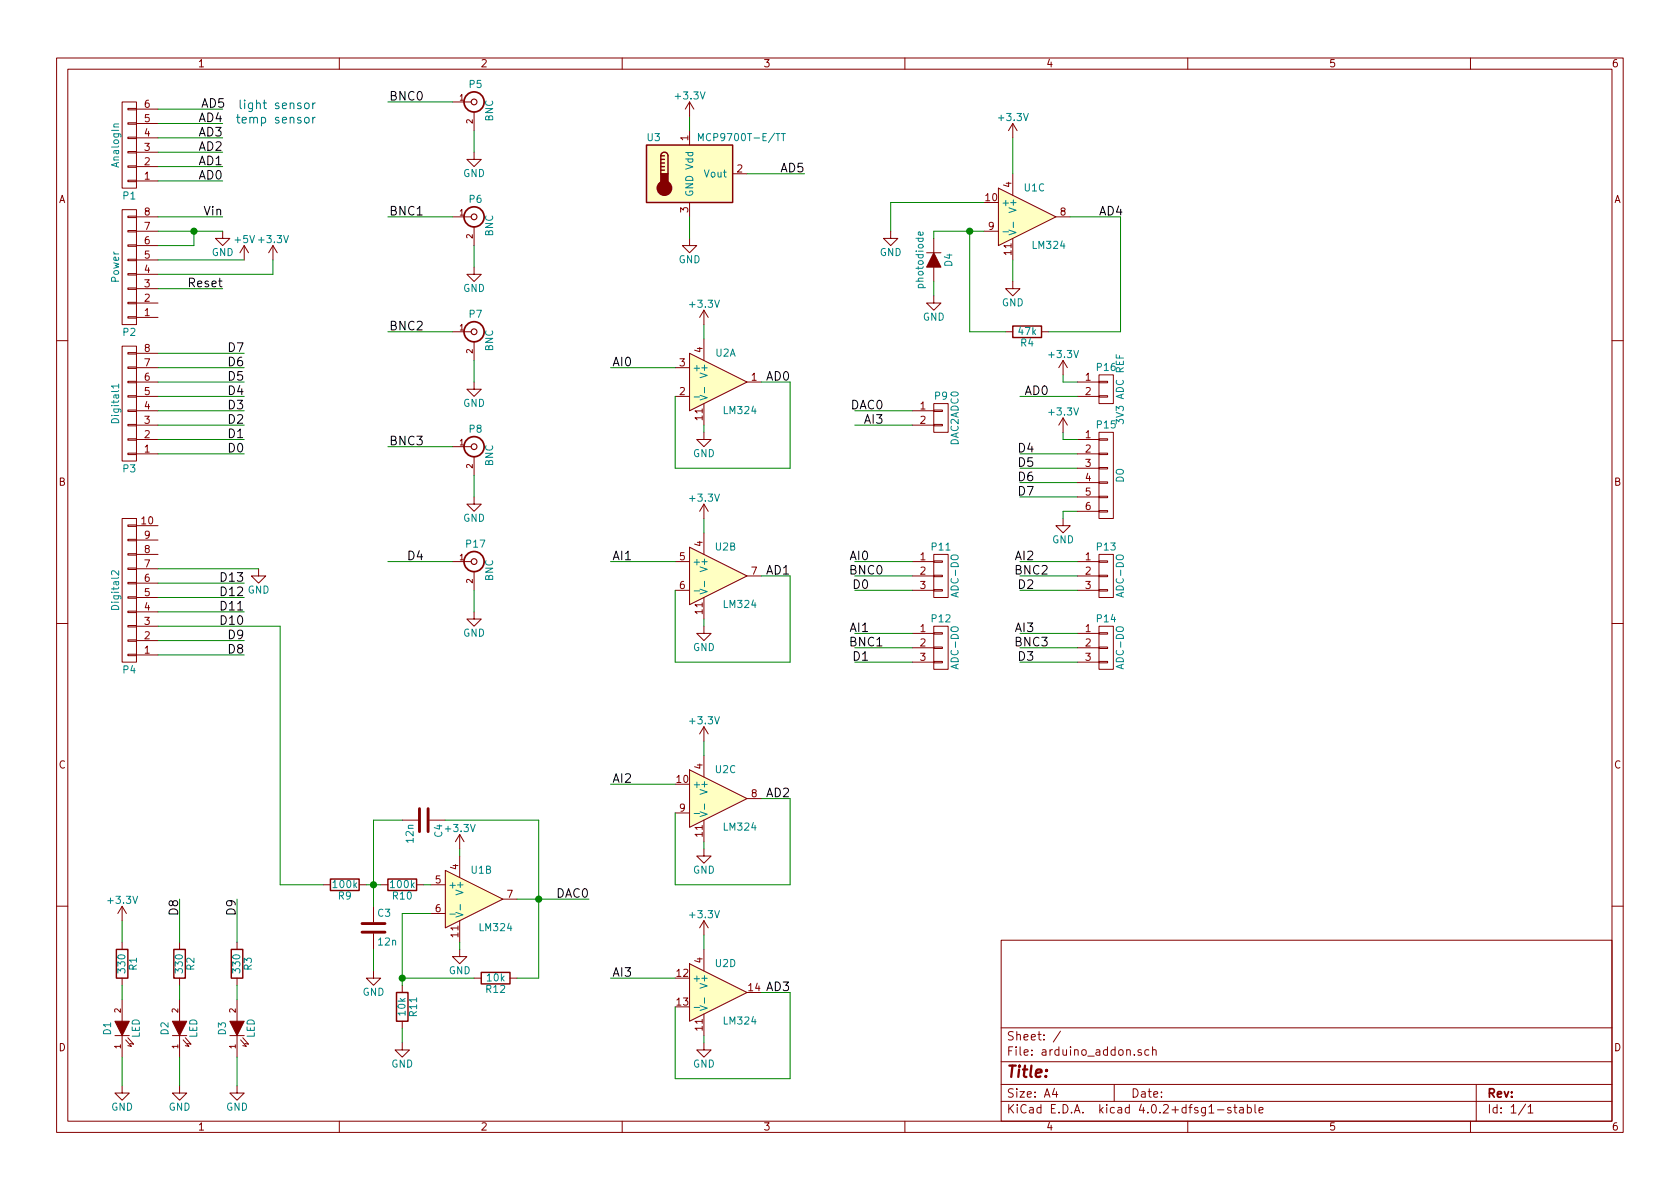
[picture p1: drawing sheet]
EESchema Schematic File Version 2
LIBS:power
LIBS:device
LIBS:transistors
LIBS:conn
LIBS:linear
LIBS:regul
LIBS:74xx
LIBS:cmos4000
LIBS:adc-dac
LIBS:memory
LIBS:xilinx
LIBS:microcontrollers
LIBS:dsp
LIBS:microchip
LIBS:analog_switches
LIBS:motorola
LIBS:texas
LIBS:intel
LIBS:audio
LIBS:interface
LIBS:digital-audio
LIBS:philips
LIBS:display
LIBS:cypress
LIBS:siliconi
LIBS:opto
LIBS:atmel
LIBS:contrib
LIBS:valves
LIBS:sensors
LIBS:arduino_addon-cache
EELAYER 25 0
EELAYER END
$Descr A4 11693 8268
encoding utf-8
Sheet 1 1
Title ""
Date ""
Rev ""
Comp ""
Comment1 ""
Comment2 ""
Comment3 ""
Comment4 ""
$EndDescr
$Comp
L CONN_01X08 P3
U 1 1
P 900 2800
F 0 "P3" H 900 3250 50  0000 C CNN
F 1 "Digital1" V 1000 2800 50  0000 C CNN
F 2 "Pin_Headers:Pin_Header_Straight_1x08" H 900 2800 50  0001 C CNN
F 3 "" H 900 2800 50  0000 C CNN
	1    900  2800
	-1   0    0    1   
$EndComp
$Comp
L CONN_01X10 P4
U 1 1
P 900 4100
F 0 "P4" H 900 4650 50  0000 C CNN
F 1 "Digital2" V 1000 4100 50  0000 C CNN
F 2 "Pin_Headers:Pin_Header_Straight_1x10" H 900 4100 50  0001 C CNN
F 3 "" H 900 4100 50  0000 C CNN
	1    900  4100
	-1   0    0    1   
$EndComp
$Comp
L CONN_01X06 P1
U 1 1
P 900 1000
F 0 "P1" H 900 1350 50  0000 C CNN
F 1 "AnalogIn" V 1000 1000 50  0000 C CNN
F 2 "Pin_Headers:Pin_Header_Straight_1x06" H 900 1000 50  0001 C CNN
F 3 "" H 900 1000 50  0000 C CNN
	1    900  1000
	-1   0    0    1   
$EndComp
$Comp
L CONN_01X08 P2
U 1 1
P 900 1850
F 0 "P2" H 900 2300 50  0000 C CNN
F 1 "Power" V 1000 1850 50  0000 C CNN
F 2 "Pin_Headers:Pin_Header_Straight_1x08" H 900 1850 50  0001 C CNN
F 3 "" H 900 1850 50  0000 C CNN
	1    900  1850
	-1   0    0    1   
$EndComp
Text Label 1400 750  0    60   ~ 0
AD5
Text Label 1550 850  2    60   ~ 0
AD4
Text Label 1550 950  2    60   ~ 0
AD3
Text Label 1550 1050 2    60   ~ 0
AD2
Text Label 1550 1150 2    60   ~ 0
AD1
Text Label 1550 1250 2    60   ~ 0
AD0
$Comp
L GND #PWR4
U 1 1
P 1550 1600
F 0 "#PWR4" H 1550 1350 50  0001 C CNN
F 1 "GND" H 1550 1450 50  0000 C CNN
F 2 "" H 1550 1600 50  0000 C CNN
F 3 "" H 1550 1600 50  0000 C CNN
	1    1550 1600
	1    0    0    -1  
$EndComp
Text Label 1550 1500 2    60   ~ 0
Vin
$Comp
L +5V #PWR6
U 1 1
P 1700 1800
F 0 "#PWR6" H 1700 1650 50  0001 C CNN
F 1 "+5V" H 1700 1940 50  0000 C CNN
F 2 "" H 1700 1800 50  0000 C CNN
F 3 "" H 1700 1800 50  0000 C CNN
	1    1700 1800
	1    0    0    -1  
$EndComp
$Comp
L +3.3V #PWR8
U 1 1
P 1900 1800
F 0 "#PWR8" H 1900 1650 50  0001 C CNN
F 1 "+3.3V" H 1900 1940 50  0000 C CNN
F 2 "" H 1900 1800 50  0000 C CNN
F 3 "" H 1900 1800 50  0000 C CNN
	1    1900 1800
	1    0    0    -1  
$EndComp
Text Label 1550 2000 2    60   ~ 0
Reset
Text Label 1700 4550 2    60   ~ 0
D8
Text Label 1700 4450 2    60   ~ 0
D9
Text Label 1700 4350 2    60   ~ 0
D10
Text Label 1700 4250 2    60   ~ 0
D11
Text Label 1700 3150 2    60   ~ 0
D0
Text Label 1700 3050 2    60   ~ 0
D1
Text Label 1700 2950 2    60   ~ 0
D2
Text Label 1700 2850 2    60   ~ 0
D3
Text Label 1700 2750 2    60   ~ 0
D4
Text Label 1700 2650 2    60   ~ 0
D5
Text Label 1700 2550 2    60   ~ 0
D6
Text Label 1700 2450 2    60   ~ 0
D7
Text Label 1700 4150 2    60   ~ 0
D12
Text Label 1700 4050 2    60   ~ 0
D13
$Comp
L GND #PWR7
U 1 1
P 1800 3950
F 0 "#PWR7" H 1800 3700 50  0001 C CNN
F 1 "GND" H 1800 3800 50  0000 C CNN
F 2 "" H 1800 3950 50  0000 C CNN
F 3 "" H 1800 3950 50  0000 C CNN
	1    1800 3950
	1    0    0    -1  
$EndComp
$Comp
L BNC P5
U 1 1
P 3300 700
F 0 "P5" H 3310 820 50  0000 C CNN
F 1 "BNC" V 3410 640 50  0000 C CNN
F 2 "rzfp:bnc" H 3300 700 50  0001 C CNN
F 3 "" H 3300 700 50  0000 C CNN
F 4 "300-61-816" H 3300 700 60  0001 C CNN "Part Number"
	1    3300 700 
	1    0    0    -1  
$EndComp
$Comp
L GND #PWR13
U 1 1
P 3300 1050
F 0 "#PWR13" H 3300 800 50  0001 C CNN
F 1 "GND" H 3300 900 50  0000 C CNN
F 2 "" H 3300 1050 50  0000 C CNN
F 3 "" H 3300 1050 50  0000 C CNN
	1    3300 1050
	1    0    0    -1  
$EndComp
$Comp
L BNC P7
U 1 1
P 3300 2300
F 0 "P7" H 3310 2420 50  0000 C CNN
F 1 "BNC" V 3410 2240 50  0000 C CNN
F 2 "rzfp:bnc" H 3300 2300 50  0001 C CNN
F 3 "" H 3300 2300 50  0000 C CNN
F 4 "300-61-816" H 3300 2300 60  0001 C CNN "Part Number"
	1    3300 2300
	1    0    0    -1  
$EndComp
$Comp
L GND #PWR15
U 1 1
P 3300 2650
F 0 "#PWR15" H 3300 2400 50  0001 C CNN
F 1 "GND" H 3300 2500 50  0000 C CNN
F 2 "" H 3300 2650 50  0000 C CNN
F 3 "" H 3300 2650 50  0000 C CNN
	1    3300 2650
	1    0    0    -1  
$EndComp
$Comp
L BNC P6
U 1 1
P 3300 1500
F 0 "P6" H 3310 1620 50  0000 C CNN
F 1 "BNC" V 3410 1440 50  0000 C CNN
F 2 "rzfp:bnc" H 3300 1500 50  0001 C CNN
F 3 "" H 3300 1500 50  0000 C CNN
F 4 "300-61-816" H 3300 1500 60  0001 C CNN "Part Number"
	1    3300 1500
	1    0    0    -1  
$EndComp
$Comp
L GND #PWR14
U 1 1
P 3300 1850
F 0 "#PWR14" H 3300 1600 50  0001 C CNN
F 1 "GND" H 3300 1700 50  0000 C CNN
F 2 "" H 3300 1850 50  0000 C CNN
F 3 "" H 3300 1850 50  0000 C CNN
	1    3300 1850
	1    0    0    -1  
$EndComp
$Comp
L BNC P8
U 1 1
P 3300 3100
F 0 "P8" H 3310 3220 50  0000 C CNN
F 1 "BNC" V 3410 3040 50  0000 C CNN
F 2 "rzfp:bnc" H 3300 3100 50  0001 C CNN
F 3 "" H 3300 3100 50  0000 C CNN
F 4 "300-61-816" H 3300 3100 60  0001 C CNN "Part Number"
	1    3300 3100
	1    0    0    -1  
$EndComp
$Comp
L GND #PWR16
U 1 1
P 3300 3450
F 0 "#PWR16" H 3300 3200 50  0001 C CNN
F 1 "GND" H 3300 3300 50  0000 C CNN
F 2 "" H 3300 3450 50  0000 C CNN
F 3 "" H 3300 3450 50  0000 C CNN
	1    3300 3450
	1    0    0    -1  
$EndComp
Text Label 2950 700  2    60   ~ 0
BNC0
Text Label 2950 1500 2    60   ~ 0
BNC1
Text Label 2950 2300 2    60   ~ 0
BNC2
Text Label 2950 3100 2    60   ~ 0
BNC3
$Comp
L LED D1
U 1 1
P 850 7150
F 0 "D1" H 850 7250 50  0000 C CNN
F 1 "LED" H 850 7050 50  0000 C CNN
F 2 "LEDs:LED-3MM" H 850 7150 50  0001 C CNN
F 3 "" H 850 7150 50  0000 C CNN
F 4 "175-01-529" H 850 7150 60  0001 C CNN "Part Number"
	1    850  7150
	0    -1   -1   0   
$EndComp
$Comp
L R R1
U 1 1
P 850 6700
F 0 "R1" V 930 6700 50  0000 C CNN
F 1 "330" V 850 6700 50  0000 C CNN
F 2 "Resistors_SMD:R_2512_HandSoldering" V 780 6700 50  0001 C CNN
F 3 "" H 850 6700 50  0000 C CNN
F 4 "160-20-762" V 850 6700 60  0001 C CNN "Part Number"
	1    850  6700
	1    0    0    -1  
$EndComp
$Comp
L GND #PWR2
U 1 1
P 850 7550
F 0 "#PWR2" H 850 7300 50  0001 C CNN
F 1 "GND" H 850 7400 50  0000 C CNN
F 2 "" H 850 7550 50  0000 C CNN
F 3 "" H 850 7550 50  0000 C CNN
	1    850  7550
	1    0    0    -1  
$EndComp
$Comp
L MCP9700T-E/TT U3
U 1 1
P 4800 1200
F 0 "U3" H 4550 1450 50  0000 C CNN
F 1 "MCP9700T-E/TT" H 4850 1450 50  0000 L CNN
F 2 "TO_SOT_Packages_THT:TO-92_Inline_Narrow_Oval" H 4900 950 50  0001 L CNN
F 3 "" H 4650 1450 50  0000 C CNN
	1    4800 1200
	1    0    0    -1  
$EndComp
$Comp
L GND #PWR19
U 1 1
P 4800 1650
F 0 "#PWR19" H 4800 1400 50  0001 C CNN
F 1 "GND" H 4800 1500 50  0000 C CNN
F 2 "" H 4800 1650 50  0000 C CNN
F 3 "" H 4800 1650 50  0000 C CNN
	1    4800 1650
	1    0    0    -1  
$EndComp
Text Label 5600 1200 2    60   ~ 0
AD5
Text Notes 2200 750  2    60   ~ 0
light sensor
$Comp
L LM324 U1
U 3 1
P 7150 1500
F 0 "U1" H 7200 1700 50  0000 C CNN
F 1 "LM324" H 7300 1300 50  0000 C CNN
F 2 "Housings_DIP:DIP-14_W7.62mm_LongPads" H 7100 1600 50  0001 C CNN
F 3 "" H 7200 1700 50  0000 C CNN
F 4 "173-27-518" H 7150 1500 60  0001 C CNN "Part Number"
	3    7150 1500
	1    0    0    -1  
$EndComp
$Comp
L LED D2
U 1 1
P 1250 7150
F 0 "D2" H 1250 7250 50  0000 C CNN
F 1 "LED" H 1250 7050 50  0000 C CNN
F 2 "LEDs:LED-3MM" H 1250 7150 50  0001 C CNN
F 3 "" H 1250 7150 50  0000 C CNN
F 4 "175-01-529" H 1250 7150 60  0001 C CNN "Part Number"
	1    1250 7150
	0    -1   -1   0   
$EndComp
$Comp
L R R2
U 1 1
P 1250 6700
F 0 "R2" V 1330 6700 50  0000 C CNN
F 1 "330" V 1250 6700 50  0000 C CNN
F 2 "Resistors_SMD:R_2512_HandSoldering" V 1180 6700 50  0001 C CNN
F 3 "" H 1250 6700 50  0000 C CNN
F 4 "160-20-762" V 1250 6700 60  0001 C CNN "Part Number"
	1    1250 6700
	1    0    0    -1  
$EndComp
$Comp
L GND #PWR3
U 1 1
P 1250 7550
F 0 "#PWR3" H 1250 7300 50  0001 C CNN
F 1 "GND" H 1250 7400 50  0000 C CNN
F 2 "" H 1250 7550 50  0000 C CNN
F 3 "" H 1250 7550 50  0000 C CNN
	1    1250 7550
	1    0    0    -1  
$EndComp
Text Label 1250 6250 3    60   ~ 0
D8
$Comp
L LED D3
U 1 1
P 1650 7150
F 0 "D3" H 1650 7250 50  0000 C CNN
F 1 "LED" H 1650 7050 50  0000 C CNN
F 2 "LEDs:LED-3MM" H 1650 7150 50  0001 C CNN
F 3 "" H 1650 7150 50  0000 C CNN
F 4 "175-01-529" H 1650 7150 60  0001 C CNN "Part Number"
	1    1650 7150
	0    -1   -1   0   
$EndComp
$Comp
L R R3
U 1 1
P 1650 6700
F 0 "R3" V 1730 6700 50  0000 C CNN
F 1 "330" V 1650 6700 50  0000 C CNN
F 2 "Resistors_SMD:R_2512_HandSoldering" V 1580 6700 50  0001 C CNN
F 3 "" H 1650 6700 50  0000 C CNN
F 4 "160-20-762" V 1650 6700 60  0001 C CNN "Part Number"
	1    1650 6700
	1    0    0    -1  
$EndComp
$Comp
L GND #PWR5
U 1 1
P 1650 7550
F 0 "#PWR5" H 1650 7300 50  0001 C CNN
F 1 "GND" H 1650 7400 50  0000 C CNN
F 2 "" H 1650 7550 50  0000 C CNN
F 3 "" H 1650 7550 50  0000 C CNN
	1    1650 7550
	1    0    0    -1  
$EndComp
Text Label 1650 6250 3    60   ~ 0
D9
$Comp
L LM324 U2
U 1 1
P 5000 2650
F 0 "U2" H 5050 2850 50  0000 C CNN
F 1 "LM324" H 5150 2450 50  0000 C CNN
F 2 "Housings_DIP:DIP-14_W7.62mm_LongPads" H 4950 2750 50  0001 C CNN
F 3 "" H 5050 2850 50  0000 C CNN
F 4 "173-27-518" H 5000 2650 60  0001 C CNN "Part Number"
	1    5000 2650
	1    0    0    -1  
$EndComp
$Comp
L GND #PWR21
U 1 1
P 4900 3000
F 0 "#PWR21" H 4900 2750 50  0001 C CNN
F 1 "GND" H 4900 2850 50  0000 C CNN
F 2 "" H 4900 3000 50  0000 C CNN
F 3 "" H 4900 3000 50  0000 C CNN
	1    4900 3000
	1    0    0    -1  
$EndComp
Wire Wire Line
	1100 750  1550 750 
Wire Wire Line
	1100 850  1550 850 
Wire Wire Line
	1100 950  1550 950 
Wire Wire Line
	1100 1050 1550 1050
Wire Wire Line
	1100 1150 1550 1150
Wire Wire Line
	1100 1250 1550 1250
Wire Wire Line
	1100 1500 1550 1500
Wire Wire Line
	1100 1600 1550 1600
Wire Wire Line
	1350 1600 1350 1700
Wire Wire Line
	1350 1700 1100 1700
Connection ~ 1350 1600
Wire Wire Line
	1100 1800 1700 1800
Wire Wire Line
	1100 1900 1900 1900
Wire Wire Line
	1900 1900 1900 1800
Wire Wire Line
	1100 2000 1550 2000
Wire Wire Line
	1100 4550 1700 4550
Wire Wire Line
	1100 4450 1700 4450
Wire Wire Line
	1100 3150 1700 3150
Wire Wire Line
	1100 3050 1700 3050
Wire Wire Line
	1100 2950 1700 2950
Wire Wire Line
	1100 2850 1700 2850
Wire Wire Line
	1100 2750 1700 2750
Wire Wire Line
	1100 2650 1700 2650
Wire Wire Line
	1100 2550 1700 2550
Wire Wire Line
	1100 2450 1700 2450
Wire Wire Line
	1100 4150 1700 4150
Wire Wire Line
	1100 4050 1700 4050
Wire Wire Line
	1100 3950 1800 3950
Wire Wire Line
	3300 900  3300 1050
Wire Wire Line
	3300 2500 3300 2650
Wire Wire Line
	3300 1700 3300 1850
Wire Wire Line
	3300 3300 3300 3450
Wire Wire Line
	3150 700  2700 700 
Wire Wire Line
	3150 1500 2700 1500
Wire Wire Line
	3150 2300 2700 2300
Wire Wire Line
	3150 3100 2700 3100
Wire Wire Line
	850  6400 850  6550
Wire Wire Line
	850  6850 850  6950
Wire Wire Line
	850  7350 850  7550
Wire Wire Line
	4800 900  4800 800 
Wire Wire Line
	4800 1500 4800 1650
Wire Wire Line
	5200 1200 5600 1200
Wire Wire Line
	1250 6250 1250 6550
Wire Wire Line
	1250 6850 1250 6950
Wire Wire Line
	1250 7350 1250 7550
Wire Wire Line
	1650 6250 1650 6550
Wire Wire Line
	1650 6850 1650 6950
Wire Wire Line
	1650 7350 1650 7550
Wire Wire Line
	4700 2750 4700 3250
Wire Wire Line
	4900 2950 4900 3000
Wire Wire Line
	4900 2350 4900 2250
Wire Wire Line
	5300 2650 5500 2650
Wire Wire Line
	5500 2650 5500 3250
Wire Wire Line
	5500 3250 4700 3250
Text Label 5500 2650 2    60   ~ 0
AD0
$Comp
L LM324 U2
U 2 1
P 5000 4000
F 0 "U2" H 5050 4200 50  0000 C CNN
F 1 "LM324" H 5150 3800 50  0000 C CNN
F 2 "Housings_DIP:DIP-14_W7.62mm_LongPads" H 4950 4100 50  0001 C CNN
F 3 "" H 5050 4200 50  0000 C CNN
F 4 "173-27-518" H 5000 4000 60  0001 C CNN "Part Number"
	2    5000 4000
	1    0    0    -1  
$EndComp
$Comp
L GND #PWR23
U 1 1
P 4900 4350
F 0 "#PWR23" H 4900 4100 50  0001 C CNN
F 1 "GND" H 4900 4200 50  0000 C CNN
F 2 "" H 4900 4350 50  0000 C CNN
F 3 "" H 4900 4350 50  0000 C CNN
	1    4900 4350
	1    0    0    -1  
$EndComp
Wire Wire Line
	4700 4100 4700 4600
Wire Wire Line
	4900 4300 4900 4350
Wire Wire Line
	4900 3700 4900 3600
Wire Wire Line
	5300 4000 5500 4000
Wire Wire Line
	5500 4000 5500 4600
Wire Wire Line
	5500 4600 4700 4600
Text Label 5500 4000 2    60   ~ 0
AD1
Wire Wire Line
	4700 2550 4250 2550
Text Label 4400 2550 2    60   ~ 0
AI0
Wire Wire Line
	4700 3900 4250 3900
Text Label 4400 3900 2    60   ~ 0
AI1
$Comp
L LM324 U2
U 3 1
P 5000 5550
F 0 "U2" H 5050 5750 50  0000 C CNN
F 1 "LM324" H 5150 5350 50  0000 C CNN
F 2 "Housings_DIP:DIP-14_W7.62mm_LongPads" H 4950 5650 50  0001 C CNN
F 3 "" H 5050 5750 50  0000 C CNN
F 4 "173-27-518" H 5000 5550 60  0001 C CNN "Part Number"
	3    5000 5550
	1    0    0    -1  
$EndComp
$Comp
L GND #PWR25
U 1 1
P 4900 5900
F 0 "#PWR25" H 4900 5650 50  0001 C CNN
F 1 "GND" H 4900 5750 50  0000 C CNN
F 2 "" H 4900 5900 50  0000 C CNN
F 3 "" H 4900 5900 50  0000 C CNN
	1    4900 5900
	1    0    0    -1  
$EndComp
Wire Wire Line
	4700 5650 4700 6150
Wire Wire Line
	4900 5850 4900 5900
Wire Wire Line
	4900 5250 4900 5150
Wire Wire Line
	5300 5550 5500 5550
Wire Wire Line
	5500 5550 5500 6150
Wire Wire Line
	5500 6150 4700 6150
Text Label 5500 5550 2    60   ~ 0
AD2
$Comp
L LM324 U2
U 4 1
P 5000 6900
F 0 "U2" H 5050 7100 50  0000 C CNN
F 1 "LM324" H 5150 6700 50  0000 C CNN
F 2 "Housings_DIP:DIP-14_W7.62mm_LongPads" H 4950 7000 50  0001 C CNN
F 3 "" H 5050 7100 50  0000 C CNN
	4    5000 6900
	1    0    0    -1  
$EndComp
$Comp
L GND #PWR27
U 1 1
P 4900 7250
F 0 "#PWR27" H 4900 7000 50  0001 C CNN
F 1 "GND" H 4900 7100 50  0000 C CNN
F 2 "" H 4900 7250 50  0000 C CNN
F 3 "" H 4900 7250 50  0000 C CNN
	1    4900 7250
	1    0    0    -1  
$EndComp
Wire Wire Line
	4700 7000 4700 7500
Wire Wire Line
	4900 7200 4900 7250
Wire Wire Line
	4900 6600 4900 6500
Wire Wire Line
	5300 6900 5500 6900
Wire Wire Line
	5500 6900 5500 7500
Wire Wire Line
	5500 7500 4700 7500
Text Label 5500 6900 2    60   ~ 0
AD3
Wire Wire Line
	4700 5450 4250 5450
Text Label 4400 5450 2    60   ~ 0
AI2
Wire Wire Line
	4700 6800 4250 6800
Text Label 4400 6800 2    60   ~ 0
AI3
Text Notes 2200 850  2    60   ~ 0
temp sensor
$Comp
L CONN_01X02 P9
U 1 1
P 6550 2900
F 0 "P9" H 6550 3050 50  0000 C CNN
F 1 "DAC2ADC0" V 6650 2900 50  0000 C CNN
F 2 "Pin_Headers:Pin_Header_Straight_1x02" H 6550 2900 50  0001 C CNN
F 3 "" H 6550 2900 50  0000 C CNN
	1    6550 2900
	1    0    0    -1  
$EndComp
Wire Wire Line
	6350 2850 5950 2850
Wire Wire Line
	6350 2950 5950 2950
Text Label 6150 2850 2    60   ~ 0
DAC0
Text Label 6150 2950 2    60   ~ 0
AI3
$Comp
L CONN_01X03 P11
U 1 1
P 6550 4000
F 0 "P11" H 6550 4200 50  0000 C CNN
F 1 "ADC-DO" V 6650 4000 50  0000 C CNN
F 2 "Pin_Headers:Pin_Header_Straight_1x03" H 6550 4000 50  0001 C CNN
F 3 "" H 6550 4000 50  0000 C CNN
	1    6550 4000
	1    0    0    -1  
$EndComp
Wire Wire Line
	6350 3900 5950 3900
Wire Wire Line
	6350 4000 5950 4000
Wire Wire Line
	6350 4100 5950 4100
Text Label 6050 3900 2    60   ~ 0
AI0
Text Label 6050 4100 2    60   ~ 0
D0
Text Label 6150 4000 2    60   ~ 0
BNC0
$Comp
L CONN_01X03 P12
U 1 1
P 6550 4500
F 0 "P12" H 6550 4700 50  0000 C CNN
F 1 "ADC-DO" V 6650 4500 50  0000 C CNN
F 2 "Pin_Headers:Pin_Header_Straight_1x03" H 6550 4500 50  0001 C CNN
F 3 "" H 6550 4500 50  0000 C CNN
	1    6550 4500
	1    0    0    -1  
$EndComp
Wire Wire Line
	6350 4400 5950 4400
Wire Wire Line
	6350 4500 5950 4500
Wire Wire Line
	6350 4600 5950 4600
Text Label 6050 4400 2    60   ~ 0
AI1
Text Label 6050 4600 2    60   ~ 0
D1
Text Label 6150 4500 2    60   ~ 0
BNC1
$Comp
L CONN_01X03 P13
U 1 1
P 7700 4000
F 0 "P13" H 7700 4200 50  0000 C CNN
F 1 "ADC-DO" V 7800 4000 50  0000 C CNN
F 2 "Pin_Headers:Pin_Header_Straight_1x03" H 7700 4000 50  0001 C CNN
F 3 "" H 7700 4000 50  0000 C CNN
	1    7700 4000
	1    0    0    -1  
$EndComp
Wire Wire Line
	7500 3900 7100 3900
Wire Wire Line
	7500 4000 7100 4000
Wire Wire Line
	7500 4100 7100 4100
Text Label 7200 3900 2    60   ~ 0
AI2
Text Label 7200 4100 2    60   ~ 0
D2
Text Label 7300 4000 2    60   ~ 0
BNC2
$Comp
L CONN_01X03 P14
U 1 1
P 7700 4500
F 0 "P14" H 7700 4700 50  0000 C CNN
F 1 "ADC-DO" V 7800 4500 50  0000 C CNN
F 2 "Pin_Headers:Pin_Header_Straight_1x03" H 7700 4500 50  0001 C CNN
F 3 "" H 7700 4500 50  0000 C CNN
	1    7700 4500
	1    0    0    -1  
$EndComp
Wire Wire Line
	7500 4400 7100 4400
Wire Wire Line
	7500 4500 7100 4500
Wire Wire Line
	7500 4600 7100 4600
Text Label 7200 4400 2    60   ~ 0
AI3
Text Label 7200 4600 2    60   ~ 0
D3
Text Label 7300 4500 2    60   ~ 0
BNC3
Wire Wire Line
	7500 3150 7100 3150
Wire Wire Line
	7500 3250 7100 3250
Wire Wire Line
	7500 3350 7100 3350
Wire Wire Line
	7500 3450 7100 3450
Text Label 7200 3150 2    60   ~ 0
D4
Text Label 7200 3250 2    60   ~ 0
D5
Text Label 7200 3350 2    60   ~ 0
D6
Text Label 7200 3450 2    60   ~ 0
D7
$Comp
L GND #PWR34
U 1 1
P 7400 3600
F 0 "#PWR34" H 7400 3350 50  0001 C CNN
F 1 "GND" H 7400 3450 50  0000 C CNN
F 2 "" H 7400 3600 50  0000 C CNN
F 3 "" H 7400 3600 50  0000 C CNN
	1    7400 3600
	1    0    0    -1  
$EndComp
Wire Wire Line
	7400 3600 7400 3550
Wire Wire Line
	7400 3550 7500 3550
$Comp
L D D4
U 1 1
P 6500 1800
F 0 "D4" H 6500 1900 50  0000 C CNN
F 1 "photodiode" H 6500 1700 50  0000 C CNN
F 2 "Diodes_ThroughHole:Diode_DO-41_SOD81_Vertical_AnodeUp" H 6500 1800 50  0001 C CNN
F 3 "" H 6500 1800 50  0000 C CNN
F 4 "175-00-028" H 6500 1800 60  0001 C CNN "Part Number"
	1    6500 1800
	0    1    1    0   
$EndComp
Wire Wire Line
	6850 1600 6500 1600
Wire Wire Line
	6500 1600 6500 1650
Wire Wire Line
	6500 1950 6500 2050
$Comp
L GND #PWR29
U 1 1
P 6500 2050
F 0 "#PWR29" H 6500 1800 50  0001 C CNN
F 1 "GND" H 6500 1900 50  0000 C CNN
F 2 "" H 6500 2050 50  0000 C CNN
F 3 "" H 6500 2050 50  0000 C CNN
	1    6500 2050
	1    0    0    -1  
$EndComp
Wire Wire Line
	7050 1800 7050 1950
$Comp
L GND #PWR31
U 1 1
P 7050 1950
F 0 "#PWR31" H 7050 1700 50  0001 C CNN
F 1 "GND" H 7050 1800 50  0000 C CNN
F 2 "" H 7050 1950 50  0000 C CNN
F 3 "" H 7050 1950 50  0000 C CNN
	1    7050 1950
	1    0    0    -1  
$EndComp
Wire Wire Line
	7450 1500 7800 1500
Text Label 7650 1500 0    60   ~ 0
AD4
$Comp
L R R4
U 1 1
P 7150 2300
F 0 "R4" V 7230 2300 50  0000 C CNN
F 1 "47k" V 7150 2300 50  0000 C CNN
F 2 "Resistors_SMD:R_2512_HandSoldering" V 7080 2300 50  0001 C CNN
F 3 "" H 7150 2300 50  0000 C CNN
F 4 "160-21-026" V 7150 2300 60  0001 C CNN "Part Number"
	1    7150 2300
	0    1    1    0   
$EndComp
Wire Wire Line
	7800 1500 7800 2300
Wire Wire Line
	7800 2300 7300 2300
Wire Wire Line
	7000 2300 6750 2300
Wire Wire Line
	6750 2300 6750 1600
Connection ~ 6750 1600
Wire Wire Line
	6850 1400 6200 1400
Wire Wire Line
	6200 1400 6200 1600
$Comp
L GND #PWR28
U 1 1
P 6200 1600
F 0 "#PWR28" H 6200 1350 50  0001 C CNN
F 1 "GND" H 6200 1450 50  0000 C CNN
F 2 "" H 6200 1600 50  0000 C CNN
F 3 "" H 6200 1600 50  0000 C CNN
	1    6200 1600
	1    0    0    -1  
$EndComp
Wire Wire Line
	7050 1200 7050 950 
$Comp
L LM324 U1
U 2 1
P 3300 6250
F 0 "U1" H 3350 6450 50  0000 C CNN
F 1 "LM324" H 3450 6050 50  0000 C CNN
F 2 "Pin_Headers:Pin_Header_Straight_1x06" H 3250 6350 50  0001 C CNN
F 3 "" H 3350 6450 50  0000 C CNN
F 4 "173-27-518" H 3300 6250 60  0001 C CNN "Part Number"
	2    3300 6250
	1    0    0    -1  
$EndComp
$Comp
L C C3
U 1 1
P 2600 6450
F 0 "C3" H 2625 6550 50  0000 L CNN
F 1 "12n" H 2625 6350 50  0000 L CNN
F 2 "Capacitors_SMD:C_2220_HandSoldering" H 2638 6300 50  0001 C CNN
F 3 "" H 2600 6450 50  0000 C CNN
F 4 "300-10-943" H 2600 6450 60  0001 C CNN "Part Number"
	1    2600 6450
	1    0    0    -1  
$EndComp
$Comp
L GND #PWR9
U 1 1
P 2600 6750
F 0 "#PWR9" H 2600 6500 50  0001 C CNN
F 1 "GND" H 2600 6600 50  0000 C CNN
F 2 "" H 2600 6750 50  0000 C CNN
F 3 "" H 2600 6750 50  0000 C CNN
	1    2600 6750
	1    0    0    -1  
$EndComp
$Comp
L GND #PWR12
U 1 1
P 3200 6600
F 0 "#PWR12" H 3200 6350 50  0001 C CNN
F 1 "GND" H 3200 6450 50  0000 C CNN
F 2 "" H 3200 6600 50  0000 C CNN
F 3 "" H 3200 6600 50  0000 C CNN
	1    3200 6600
	1    0    0    -1  
$EndComp
Text Label 4100 6250 2    60   ~ 0
DAC0
Wire Wire Line
	2600 5700 2600 6300
Wire Wire Line
	2600 6600 2600 6750
Wire Wire Line
	3600 6250 4100 6250
Wire Wire Line
	2800 6350 3000 6350
Wire Wire Line
	3200 5900 3200 5950
Connection ~ 3750 6250
$Comp
L R R12
U 1 1
P 3450 6800
F 0 "R12" V 3530 6800 50  0000 C CNN
F 1 "10k" V 3450 6800 50  0000 C CNN
F 2 "Resistors_SMD:R_2512_HandSoldering" V 3380 6800 50  0001 C CNN
F 3 "" H 3450 6800 50  0000 C CNN
F 4 "160-20-945" V 3450 6800 60  0001 C CNN "Part Number"
	1    3450 6800
	0    1    1    0   
$EndComp
Wire Wire Line
	3200 6550 3200 6600
$Comp
L R R11
U 1 1
P 2800 7000
F 0 "R11" V 2880 7000 50  0000 C CNN
F 1 "10k" V 2800 7000 50  0000 C CNN
F 2 "Resistors_SMD:R_2512_HandSoldering" V 2730 7000 50  0001 C CNN
F 3 "" H 2800 7000 50  0000 C CNN
F 4 "160-20-945" V 2800 7000 60  0001 C CNN "Part Number"
	1    2800 7000
	1    0    0    -1  
$EndComp
Wire Wire Line
	3750 5700 3750 6800
Wire Wire Line
	3750 6800 3600 6800
Wire Wire Line
	3300 6800 2800 6800
Wire Wire Line
	2800 6350 2800 6850
Connection ~ 2800 6800
Wire Wire Line
	2800 7150 2800 7250
$Comp
L GND #PWR10
U 1 1
P 2800 7250
F 0 "#PWR10" H 2800 7000 50  0001 C CNN
F 1 "GND" H 2800 7100 50  0000 C CNN
F 2 "" H 2800 7250 50  0000 C CNN
F 3 "" H 2800 7250 50  0000 C CNN
	1    2800 7250
	1    0    0    -1  
$EndComp
$Comp
L R R10
U 1 1
P 2800 6150
F 0 "R10" V 2880 6150 50  0000 C CNN
F 1 "100k" V 2800 6150 50  0000 C CNN
F 2 "Resistors_SMD:R_2512_HandSoldering" V 2730 6150 50  0001 C CNN
F 3 "" H 2800 6150 50  0000 C CNN
F 4 "160-21-067" V 2800 6150 60  0001 C CNN "Part Number"
	1    2800 6150
	0    1    1    0   
$EndComp
$Comp
L R R9
U 1 1
P 2400 6150
F 0 "R9" V 2480 6150 50  0000 C CNN
F 1 "100k" V 2400 6150 50  0000 C CNN
F 2 "Resistors_SMD:R_2512_HandSoldering" V 2330 6150 50  0001 C CNN
F 3 "" H 2400 6150 50  0000 C CNN
F 4 "160-21-067" V 2400 6150 60  0001 C CNN "Part Number"
	1    2400 6150
	0    1    1    0   
$EndComp
Wire Wire Line
	2550 6150 2650 6150
Wire Wire Line
	2950 6150 3000 6150
Connection ~ 2600 6150
$Comp
L C C4
U 1 1
P 2950 5700
F 0 "C4" H 2975 5800 50  0000 L CNN
F 1 "12n" H 2975 5600 50  0000 L CNN
F 2 "Capacitors_SMD:C_2220_HandSoldering" H 2988 5550 50  0001 C CNN
F 3 "" H 2950 5700 50  0000 C CNN
F 4 "300-10-943" H 2950 5700 60  0001 C CNN "Part Number"
	1    2950 5700
	0    1    1    0   
$EndComp
Wire Wire Line
	3100 5700 3750 5700
Wire Wire Line
	2800 5700 2600 5700
Wire Wire Line
	1950 6150 2250 6150
$Comp
L CONN_01X02 P16
U 1 1
P 7700 2700
F 0 "P16" H 7700 2850 50  0000 C CNN
F 1 "3V3 ADC REF" V 7800 2700 50  0000 C CNN
F 2 "Pin_Headers:Pin_Header_Straight_1x02" H 7700 2700 50  0001 C CNN
F 3 "" H 7700 2700 50  0000 C CNN
	1    7700 2700
	1    0    0    -1  
$EndComp
Wire Wire Line
	7500 2750 7100 2750
Text Label 7300 2750 2    60   ~ 0
AD0
Wire Wire Line
	7500 2650 7400 2650
Wire Wire Line
	7400 2650 7400 2600
Wire Wire Line
	1100 4350 1950 4350
Wire Wire Line
	1950 4350 1950 6150
Wire Wire Line
	1100 4250 1700 4250
$Comp
L +3.3V #PWR30
U 1 1
P 7050 950
F 0 "#PWR30" H 7050 800 50  0001 C CNN
F 1 "+3.3V" H 7050 1090 50  0000 C CNN
F 2 "" H 7050 950 50  0000 C CNN
F 3 "" H 7050 950 50  0000 C CNN
	1    7050 950 
	1    0    0    -1  
$EndComp
$Comp
L +3.3V #PWR20
U 1 1
P 4900 2250
F 0 "#PWR20" H 4900 2100 50  0001 C CNN
F 1 "+3.3V" H 4900 2390 50  0000 C CNN
F 2 "" H 4900 2250 50  0000 C CNN
F 3 "" H 4900 2250 50  0000 C CNN
	1    4900 2250
	1    0    0    -1  
$EndComp
$Comp
L +3.3V #PWR22
U 1 1
P 4900 3600
F 0 "#PWR22" H 4900 3450 50  0001 C CNN
F 1 "+3.3V" H 4900 3740 50  0000 C CNN
F 2 "" H 4900 3600 50  0000 C CNN
F 3 "" H 4900 3600 50  0000 C CNN
	1    4900 3600
	1    0    0    -1  
$EndComp
$Comp
L +3.3V #PWR24
U 1 1
P 4900 5150
F 0 "#PWR24" H 4900 5000 50  0001 C CNN
F 1 "+3.3V" H 4900 5290 50  0000 C CNN
F 2 "" H 4900 5150 50  0000 C CNN
F 3 "" H 4900 5150 50  0000 C CNN
	1    4900 5150
	1    0    0    -1  
$EndComp
$Comp
L +3.3V #PWR26
U 1 1
P 4900 6500
F 0 "#PWR26" H 4900 6350 50  0001 C CNN
F 1 "+3.3V" H 4900 6640 50  0000 C CNN
F 2 "" H 4900 6500 50  0000 C CNN
F 3 "" H 4900 6500 50  0000 C CNN
	1    4900 6500
	1    0    0    -1  
$EndComp
$Comp
L +3.3V #PWR11
U 1 1
P 3200 5900
F 0 "#PWR11" H 3200 5750 50  0001 C CNN
F 1 "+3.3V" H 3200 6040 50  0000 C CNN
F 2 "" H 3200 5900 50  0000 C CNN
F 3 "" H 3200 5900 50  0000 C CNN
	1    3200 5900
	1    0    0    -1  
$EndComp
$Comp
L +3.3V #PWR18
U 1 1
P 4800 800
F 0 "#PWR18" H 4800 650 50  0001 C CNN
F 1 "+3.3V" H 4800 940 50  0000 C CNN
F 2 "" H 4800 800 50  0000 C CNN
F 3 "" H 4800 800 50  0000 C CNN
	1    4800 800 
	1    0    0    -1  
$EndComp
$Comp
L +3.3V #PWR32
U 1 1
P 7400 2600
F 0 "#PWR32" H 7400 2450 50  0001 C CNN
F 1 "+3.3V" H 7400 2740 50  0000 C CNN
F 2 "" H 7400 2600 50  0000 C CNN
F 3 "" H 7400 2600 50  0000 C CNN
	1    7400 2600
	1    0    0    -1  
$EndComp
$Comp
L +3.3V #PWR1
U 1 1
P 850 6400
F 0 "#PWR1" H 850 6250 50  0001 C CNN
F 1 "+3.3V" H 850 6540 50  0000 C CNN
F 2 "" H 850 6400 50  0000 C CNN
F 3 "" H 850 6400 50  0000 C CNN
	1    850  6400
	1    0    0    -1  
$EndComp
$Comp
L CONN_01X06 P15
U 1 1
P 7700 3300
F 0 "P15" H 7700 3650 50  0000 C CNN
F 1 "DO" V 7800 3300 50  0000 C CNN
F 2 "Pin_Headers:Pin_Header_Straight_1x06" H 7700 3300 50  0001 C CNN
F 3 "" H 7700 3300 50  0000 C CNN
	1    7700 3300
	1    0    0    -1  
$EndComp
Wire Wire Line
	7500 3050 7400 3050
Wire Wire Line
	7400 3050 7400 3000
$Comp
L +3.3V #PWR33
U 1 1
P 7400 3000
F 0 "#PWR33" H 7400 2850 50  0001 C CNN
F 1 "+3.3V" H 7400 3140 50  0000 C CNN
F 2 "" H 7400 3000 50  0000 C CNN
F 3 "" H 7400 3000 50  0000 C CNN
	1    7400 3000
	1    0    0    -1  
$EndComp
$Comp
L BNC P17
U 1 1
P 3300 3900
F 0 "P17" H 3310 4020 50  0000 C CNN
F 1 "BNC" V 3410 3840 50  0000 C CNN
F 2 "rzfp:bnc" H 3300 3900 50  0001 C CNN
F 3 "" H 3300 3900 50  0000 C CNN
F 4 "300-61-816" H 3300 3900 60  0001 C CNN "Part Number"
	1    3300 3900
	1    0    0    -1  
$EndComp
$Comp
L GND #PWR17
U 1 1
P 3300 4250
F 0 "#PWR17" H 3300 4000 50  0001 C CNN
F 1 "GND" H 3300 4100 50  0000 C CNN
F 2 "" H 3300 4250 50  0000 C CNN
F 3 "" H 3300 4250 50  0000 C CNN
	1    3300 4250
	1    0    0    -1  
$EndComp
Text Label 2950 3900 2    60   ~ 0
D4
Wire Wire Line
	3300 4100 3300 4250
Wire Wire Line
	3150 3900 2700 3900
$EndSCHEMATC
